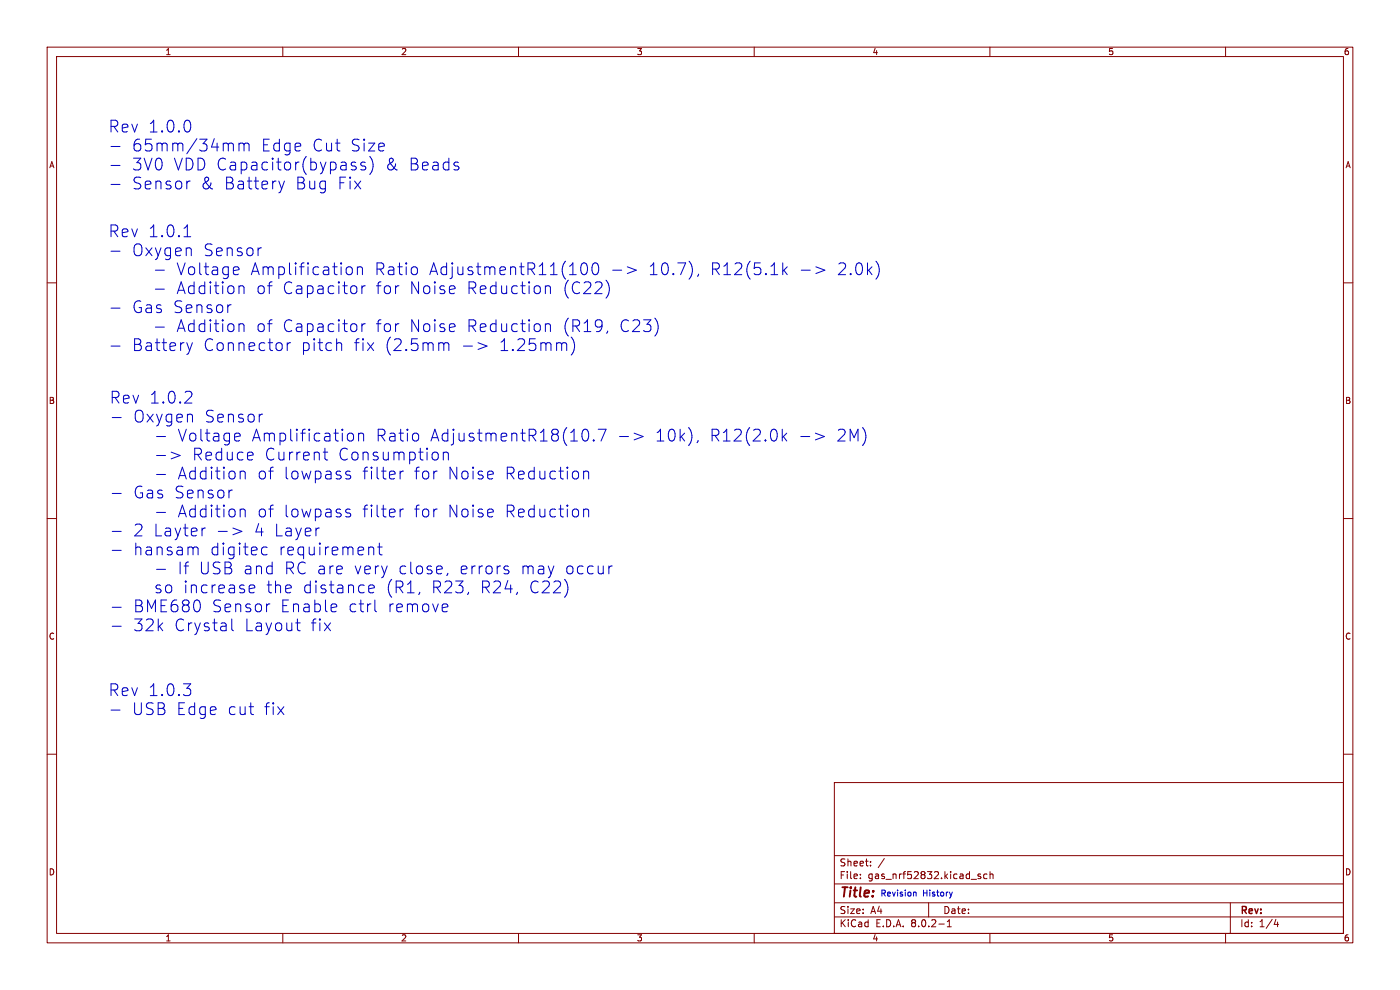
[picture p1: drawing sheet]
<svg xmlns="http://www.w3.org/2000/svg" width="297mm" height="210mm" viewBox="0 0 297 210" stroke-linecap="round" stroke-linejoin="round" font-family="sans-serif">
<g fill="none" stroke="#840000" stroke-width=".21">
<path d="M10 10h277v190h-277zM12 12h273v186h-273zM60 10v2M110 10v2M160 10v2M210 10v2M260 10v2M10 60h2M285 60h2M10 110h2M285 110h2M10 160h2"/>
<path d="M285 160h2M177 166h108v32h-108zM60 198v2M110 198v2M160 198v2M177 194.5h108M177 191.5h108M177 187.5h108M177 181.5h108M182.5 186.3v.1M182.5 185.5v.1M184.7 183.6v.1"/>
<path d="M184.7 182.8v.1M187.6 182.1l-1.3 2M197 191.5v3M199.2 196h1.1M201 196.6h.8M201 195.5l.4-.4v1.5M208 185.5l-.3-.1-.2 .2v.2l.5 .2v.3h-.5M209.4 185.5l-.4-.1-.3 .3 .1 .6h.6M210 198v2M210 184.9v1.5M210 185.5l.2-.1 .4 .1 .1 .9M260 198v2"/>
<path d="M261 191.5v6.5M270.7 195l-.4 1.1h.9M271 195.6v1"/>
</g>
<g fill="none" stroke="#0000c2" stroke-width=".21">
<path d="M23.6 31.1h1.9M23.6 35.1h1.9M23.6 39.1h1.9M39.9 25.5a1.56 1.56 0 0 1 0 2.5M40.3 38.4l-.4 .1M48.8 30.4l.6 .1 .1 .2v1.3M50.7 30.4v1.6M50.7 30.6a.62 .62 0 0 1 1.1 .1M51.8 30.7v1.3M51.8 30.7l.3-.3 .6 .1 .1 1.5M59.2 38.4l.5 1.7M60.3 38.4l-.6 1.7"/>
<path d="M74.6 35.1l.9 .2 .1 .3-.1 .3-.8 .2M74.6 34.5l.3-.1 .6 .1M77.5 34.5l-.6-.1-.4 .3 .2 .4 .8 .2 .1 .3-.1 .3-.3 .2-.7-.2M78.6 33.3a2.9 2.9 0 0 1-.2 3.7M97.2 35.3l.2 .3-.2 .3M23.6 53.3h1.9M33 57.3h1.9M39 50.2h1.5M39.5 48.1l.2-.4v2.5M49.9 56.6l.7 .1 .1 .5-1.2 .2M50.6 58.1l-.7 .2M55.5 52.6l-.5 .1"/>
<path d="M59.7 40.1l-.3 .7M73.6 56.8a.68 .68 0 0 1 .6-.2 .68 .68 0 0 1 .5 .5v.7a.68 .68 0 0 1-.5 .5 .68 .68 0 0 1-.6-.3M75.8 56.8a.62 .62 0 0 1 1.1 .2v1.3M75.8 56.6v1.7M88.3 56.7l.3 .4v.7l-.3 .3M123.4 56a.6 .6 0 0 1 .7-.2 .6 .6 0 0 1 .4 .4 1.29 1.29 0 0 1-.7 2.1 1.52 1.52 0 0 1-.4-2.3zM125.9 55.9a.59 .59 0 0 1 1 .3 1.29 1.29 0 0 1-.7 2.1 1.66 1.66 0 0 1-.3-2.4zM128.7 59.6a2.9 2.9 0 0 1-.1 3.6M133.1 56.6l1.9 .7-1.9 .7M148.2 58.1l-.2 .5M166.1 55.8v2.5M166.3 57.3l.7 1"/>
<path d="M167 56.6l-.9 1M170 57.3h1.9M173.1 56.6l1.9 .7-1.9 .7M185.8 55.4a2.87 2.87 0 0 1 0 3.8M23.6 65.4h1.9M23.6 73.4h1.9M33 61.3h1.9M33 69.4h1.9M39.6 72.7l.6 1.7M40.2 74.4l-.2 .6M40.8 72.7l-.6 1.7M49 64.6l-.4 .2"/>
<path d="M50.7 60.9a.62 .62 0 0 1 1.1 .1v1.3M50.7 68.9a.62 .62 0 0 1 1.1 .1v1.3M60.9 72.7v1.7M61.7 72.7a.64 .64 0 0 0-.8 .5M71.8 72.7l.6 .1 .1 .3v1.3M76.8 60.6v1.7M76.8 68.7v1.6M77.5 60.6a.64 .64 0 0 0-.7 .5M77.5 68.7a.64 .64 0 0 0-.7 .5M93.8 72.7l.4 .4M94.2 73.1l.3-.4 .6 .1 .1 1.6M94.2 73.1v1.3"/>
<path d="M96.4 60.7l.1 .5-1.2 .3M96.4 68.8l.1 .5-1.2 .2M98.3 73.4h1.9M101.4 72.7l1.9 .7-1.9 .7M115.7 60.9a.62 .62 0 0 1 1.1 .1v1.3M115.7 60.6v1.7M115.7 68.7v1.6M115.7 68.9a.62 .62 0 0 1 1.1 .1v1.3M120.1 72.8l.1 1.6M121.8 72.6a2.88 2.88 0 0 1-.6 2.7M128.9 70.2l-.2 .5M139.3 68l.1 .2a2.97 2.97 0 0 1-.1 2.6"/>
<path d="M23.8 88.6h1.9M33.2 92.6h1.9M33.2 96.6h1.9M36.3 95.9l1.9 .7-1.9 .7M40.2 83a.68 .68 0 0 1 .4 1.1l-1.4 1.4h1.5M50.1 91.9l.7 .1 .2 .5-1.2 .2M50.8 93.4l-.7 .2M53.6 96l.1 .5-1.2 .2M55.7 87.9l-.5 .1M68.6 95.9h.9M68.9 95.1v2.1l.1 .3 .5 .1M73.8 92.1a.68 .68 0 0 1 .7-.2 .68 .68 0 0 1 .5 .5v.7a.68 .68 0 0 1-.5 .5 .68 .68 0 0 1-.7-.3"/>
<path d="M76.1 92.1a.62 .62 0 0 1 1 .1v1.4M76.1 91.9v1.7M84.9 99.9v1.7M85.6 99.9a.64 .64 0 0 0-.7 .5M88.6 92l.2 .4v.7l-.2 .3M92.5 99.9h.2M92.9 96.1l.1 .3-.1 .9M94 96.1a.62 .62 0 0 1 1.1 .2v1.3M94 95.9v1.7M104.3 99.9l.2 .2 .1 .4-1.1 .3M123.7 91.3a.6 .6 0 0 1 .6-.2 .6 .6 0 0 1 .5 .4 1.29 1.29 0 0 1-.8 2.1l-.3-.3M123.8 99.9v1.7"/>
<path d="M126 93.3l.1 .1-.1 .2M126 93.3l-.2 .1 .2 .2M126 93.3v.3M126.9 91.1h1.7l-1.1 2.5M131.4 92.6h1.9M134.5 91.9l1.9 .7-1.9 .7M148.1 93.4l-.2 .5M166 91.1v2.5M166.2 92.6l.7 1M166.9 91.9l-.9 .9M169.9 92.6h1.9M173 91.9l1.9 .7-1.9 .7"/>
<path d="M23.8 104.7h1.9M23.8 112.7h1.9M23.8 116.8h1.9M33.2 100.7h1.9M33.2 108.7h1.9M41.3 116l.6 .2 .1 .2v1.3M43.6 112l-.5 .1M46.3 112.7h1.9M49.3 104l-.5 .1M49.4 112l1.9 .7-1.9 .7M51 100.2a.62 .62 0 0 1 1 .1v1.3M51 108.2a.62 .62 0 0 1 1 .1v1.4"/>
<path d="M55.5 117.2l.5 .5 .7-.1M56.7 116.2l-.7-.2-.5 .5M67.5 112h.2M73.5 100.1l.2-.2 .6 .2M73.5 100.7l.8 .2 .1 .3-.4 .4-.7-.1M73.5 108.7l.8 .2 .1 .4-.4 .4-.7-.2M73.5 108.1l.2-.1 .6 .1M78.3 116.2l.3-.2 .6 .2 .1 1.5M80.1 116h1M80.5 115.2v2.1l.1 .3 .5 .1M84.9 108v1.7M85.6 108a.64 .64 0 0 0-.7 .5"/>
<path d="M92.5 108h.2M104.3 108l.2 .1 .1 .5-1.1 .2M104.5 101.5l-.2 .1M104.5 109.5l-.2 .2M123.8 100.2a.62 .62 0 0 1 1.1 .1v1.3M123.8 108.2a.62 .62 0 0 1 1.1 .1v1.4M123.8 108v1.7M23.8 128.8h1.9M23.8 132.8h1.9M33.2 120.8h1.9M34 124.2l-.5-.1-.4 .3 .1 .4 .8 .2 .2 .3-.2 .3-.2 .2-.7-.2M35.4 124.2a.68 .68 0 0 1 1 .4v.7a.68 .68 0 0 1-.6 .5 .68 .68 0 0 1-.7-.5v-.7z"/>
<path d="M49.2 131.3v2.1l.3 .4M52.9 124.4l.3-.3h.5l.3 .3v.3l-1.1 .2M52.9 125.4l.3 .4 .7-.2M57.3 128.1l-.5 .1M62.7 132.1h1M63.1 133.4l.1 .3 .5 .1M71.1 128.1l.2 .1 .1 .5-1.2 .2M71.3 129.7l-.2 .1M78.2 124.9l1.2-.2-.1-.5-.7-.1-.4 .3 .1 1.2 .3 .2 .7-.2M79.5 127.3v2.1l.4 .4M89 125.6l-.1 .4M94.2 128.1l.7 .1 .1 .5-1.2 .2"/>
<path d="M94.9 129.7l-.7 .1M95 121.6l-.2 .5M99.4 125.6l-.1 .4M107 120.8l.9 .2 .1 .4-.4 .3-.7-.1M107 120.2l.3-.1 .6 .1M109.8 125.6l-.2 .4M120.2 123.6a2.98 2.98 0 0 1 0 2.4M129.2 120.1v1.6M129.9 120.1a.64 .64 0 0 0-.7 .4M23.6 150.6h1.9M38.9 145.1h1.6l-.9 .9M40 146l.5 .5v.6l-.5 .5"/>
<path d="M52.8 149.9h1M53.6 151.6h.2M193.9 189.3h.4v.8M202 189.2l-.3 .9"/>
</g>
<g font-size="3.5" fill="#0000c2">
<text x="22.9" y="28.3">Rev 1.0.0</text>
<text x="27.8" y="32.3">65mm/34mm</text>
<text x="55.2" y="32.3">Edge</text>
<text x="65.9" y="32.3">Cut</text>
<text x="74" y="32.3">Size</text>
<text x="27.8" y="36.4">3V0</text>
<text x="27.8" y="40.4">Sensor</text>
<text x="36.6" y="36.4">VDD Capacitor(bypass)</text>
<text x="42.3" y="40.4">&amp;</text>
<text x="47.3" y="40.4">Battery</text>
<text x="62.3" y="40.4">Bug</text>
<text x="71.2" y="40.4">Fix</text>
<text x="81.4" y="36.4">&amp;</text>
<text x="86.3" y="36.4">Beads</text>
<text x="22.9" y="50.5">Rev 1.0.1</text>
<text x="27.8" y="54.6">Oxygen</text>
<text x="37.2" y="58.6">Voltage</text>
<text x="42.9" y="54.6">Sensor</text>
<text x="52.9" y="58.6">Amplification</text>
<text x="79.2" y="58.6">Ratio</text>
<text x="90.7" y="58.6">AdjustmentR11(100</text>
<text x="129.1" y="58.6">-&gt;</text>
<text x="137.1" y="58.6">10.7),</text>
<text x="150.2" y="58.6">R12(5.1k</text>
<text x="177" y="58.6">2.0k)</text>
<text x="37.2" y="62.6">Addition</text>
<text x="54.1" y="62.6">of</text>
<text x="59.6" y="62.6">Capacitor</text>
<text x="79.4" y="62.6">for</text>
<text x="86.5" y="62.6">Noise</text>
<text x="98.6" y="62.6">Reduction</text>
<text x="118.9" y="62.6">(C22)</text>
<text x="27.8" y="66.6">Gas Sensor</text>
<text x="37.2" y="70.7">Addition</text>
<text x="54.1" y="70.7">of</text>
<text x="59.6" y="70.7">Capacitor</text>
<text x="79.4" y="70.7">for</text>
<text x="86.5" y="70.7">Noise</text>
<text x="98.6" y="70.7">Reduction</text>
<text x="118.9" y="70.7">(R19,</text>
<text x="130.9" y="70.7">C23)</text>
<text x="27.8" y="74.7">Battery</text>
<text x="42.9" y="74.7">Connector</text>
<text x="63.6" y="74.7">pitch</text>
<text x="74.7" y="74.7">fix</text>
<text x="81.2" y="74.7">(2.5mm</text>
<text x="105.4" y="74.7">1.25mm)</text>
<text x="23.1" y="85.8">Rev 1.0.2</text>
<text x="28.1" y="89.8">Oxygen</text>
<text x="43.1" y="89.8">Sensor</text>
<text x="37.5" y="93.9">Voltage</text>
<text x="53.1" y="93.9">Amplification</text>
<text x="79.4" y="93.9">Ratio</text>
<text x="90.9" y="93.9">AdjustmentR18(10.7</text>
<text x="138.6" y="93.9">10k),</text>
<text x="150.1" y="93.9">R12(2.0k</text>
<text x="176.9" y="93.9">2M)</text>
<text x="37.5" y="101.9">Addition</text>
<text x="40.6" y="97.9">Reduce</text>
<text x="54.3" y="101.9">of</text>
<text x="55.9" y="97.9">Current</text>
<text x="59.9" y="101.9">lowpass</text>
<text x="71.4" y="97.9">Consumption</text>
<text x="76.5" y="101.9">filter</text>
<text x="87.4" y="101.9">for</text>
<text x="94.5" y="101.9">Noise</text>
<text x="106.6" y="101.9">Reduction</text>
<text x="28.1" y="105.9">Gas Sensor</text>
<text x="28.1" y="114">2 Layter</text>
<text x="37.5" y="110">Addition</text>
<text x="53.5" y="114">4 Layer</text>
<text x="54.3" y="110">of</text>
<text x="59.9" y="110">lowpass</text>
<text x="76.5" y="110">filter</text>
<text x="87.4" y="110">for</text>
<text x="94.5" y="110">Noise</text>
<text x="106.6" y="110">Reduction</text>
<text x="28.1" y="118">hansam</text>
<text x="44.3" y="118">digitec</text>
<text x="58.8" y="118">requirement</text>
<text x="37.5" y="122">If</text>
<text x="42" y="122">USB and</text>
<text x="60" y="122">RC are</text>
<text x="74.6" y="122">very</text>
<text x="84" y="122">close,</text>
<text x="96.9" y="122">errors</text>
<text x="109.9" y="122">may</text>
<text x="119.2" y="122">occur</text>
<text x="28.1" y="130.1">BME680</text>
<text x="38.7" y="126.1">increase</text>
<text x="44.7" y="130.1">Sensor</text>
<text x="56.2" y="126.1">the</text>
<text x="59.2" y="130.1">Enable</text>
<text x="63.9" y="126.1">distance</text>
<text x="73.5" y="130.1">ctrl</text>
<text x="81.5" y="126.1">(R1,</text>
<text x="81.8" y="130.1">remove</text>
<text x="91.1" y="126.1">R23,</text>
<text x="101.4" y="126.1">R24,</text>
<text x="111.7" y="126.1">C22)</text>
<text x="28.1" y="134.1">32k</text>
<text x="36.7" y="134.1">Crystal</text>
<text x="51.6" y="134.1">Layout</text>
<text x="65.6" y="134.1">fix</text>
<text x="22.9" y="147.9">Rev 1.0.3</text>
<text x="27.8" y="151.9">USB Edge</text>
<text x="48" y="151.9">cut</text>
<text x="55.7" y="151.9">fix</text>
</g>
<text font-size="2.8" fill="#840000" x="178" y="190.9">Title:</text>
<g font-size="2.1" fill="#840000">
<text x="178" y="184">Sheet:</text>
<text x="178" y="186.7">File:</text>
<text x="184.1" y="186.7">gas_nrf52832.kicad_sch</text>
<text x="178" y="196.9">KiCad</text>
<text x="178" y="194.1">Size:</text>
<text x="184.7" y="194.1">A4</text>
<text x="185.7" y="196.9">E.D.A.</text>
<text x="193.3" y="196.9">8.0.2-1</text>
<text x="200" y="194.1">Date:</text>
<text x="263" y="194.3">Rev:</text>
<text x="263" y="196.9">Id:</text>
<text x="267.1" y="196.9">1/4</text>
</g>
<g font-size="1.8" fill="#840000">
<text x="35" y="11.9">1</text>
<text x="85" y="11.9">2</text>
<text x="135" y="11.9">3</text>
<text x="185" y="11.9">4</text>
<text x="235" y="11.9">5</text>
<text x="285" y="11.9">6</text>
<text x="10.3" y="35.9">A</text>
<text x="285.3" y="35.9">A</text>
<text x="10.3" y="85.9">B</text>
<text x="285.3" y="85.9">B</text>
<text x="10.3" y="135.9">C</text>
<text x="285.3" y="135.9">C</text>
<text x="10.3" y="185.9">D</text>
<text x="285.3" y="185.9">D</text>
<text x="35" y="199.9">1</text>
<text x="85" y="199.9">2</text>
<text x="135" y="199.9">3</text>
<text x="185" y="199.9">4</text>
<text x="235" y="199.9">5</text>
<text x="285" y="199.9">6</text>
</g>
<g font-size="1.8" fill="#0000c2">
<text x="186.7" y="190.2">Revision</text>
<text x="195.7" y="190.2">History</text>
</g>
</svg>
